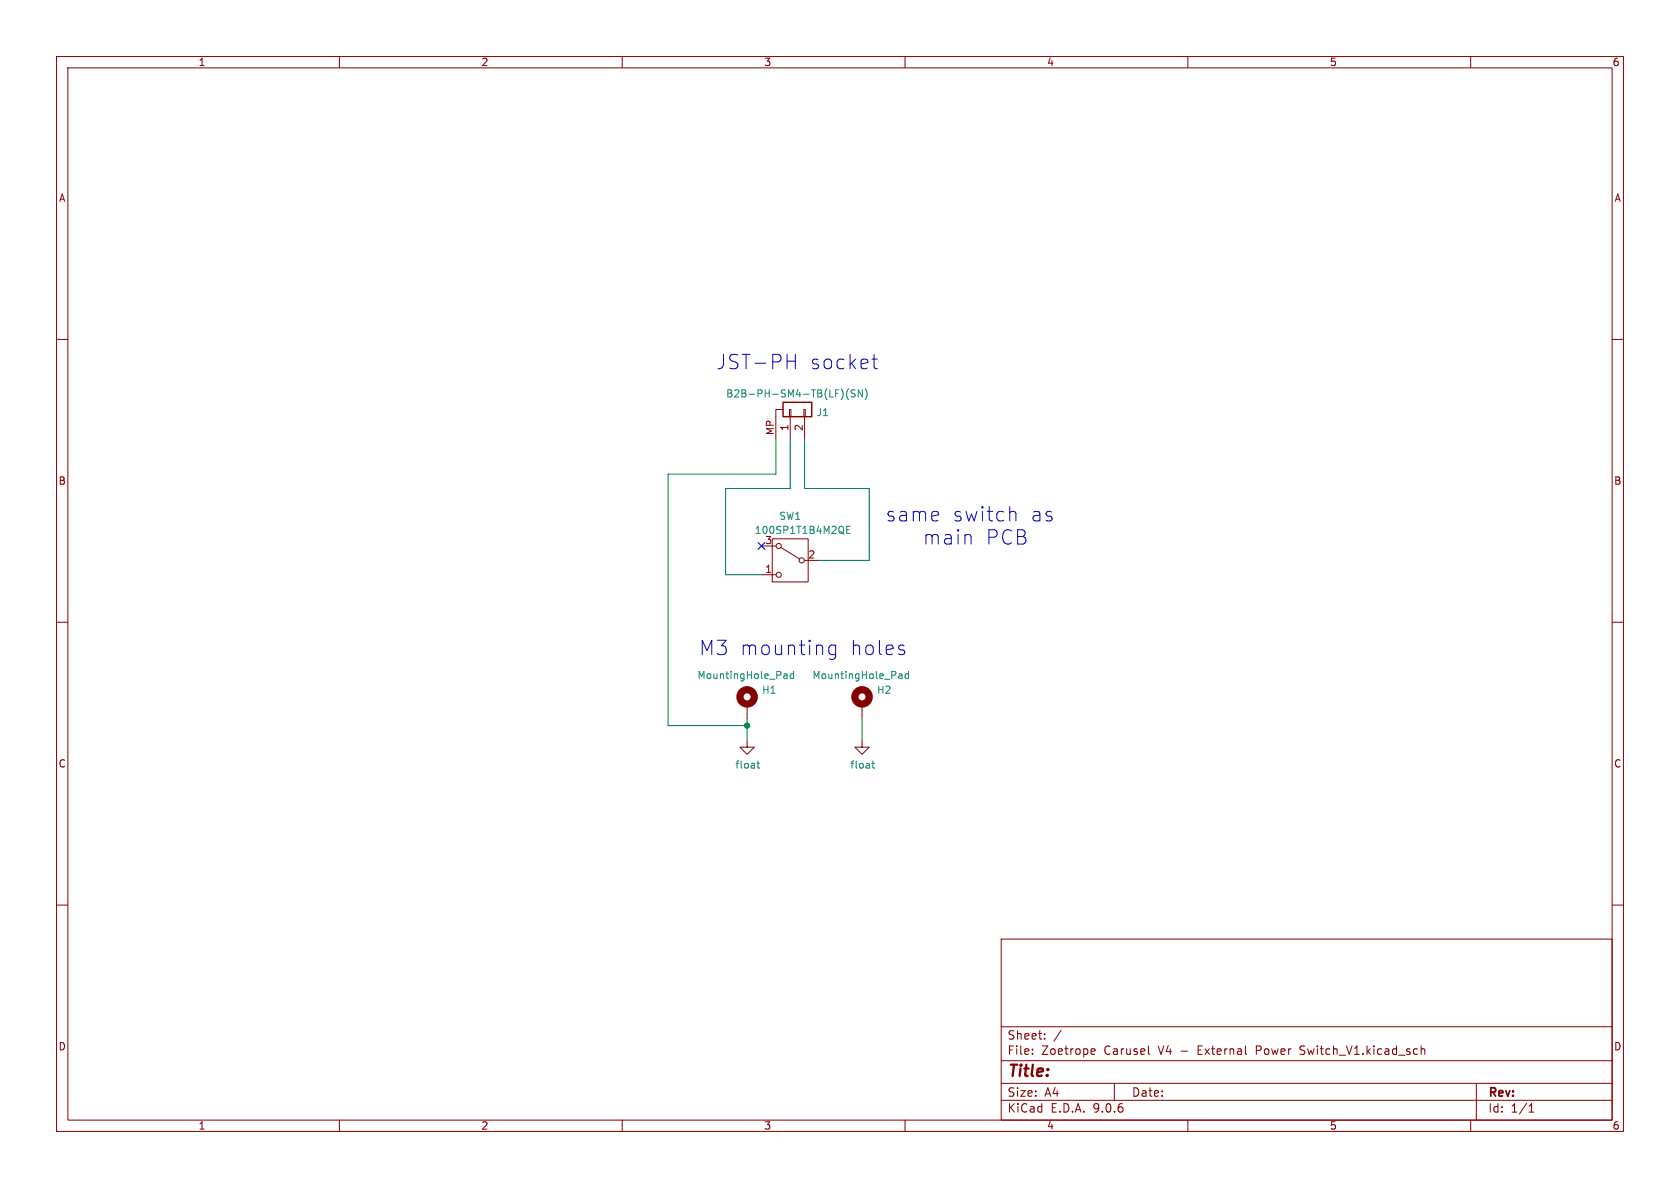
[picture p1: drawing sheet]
<svg xmlns="http://www.w3.org/2000/svg" width="297mm" height="210mm" viewBox="0 0 297 210" stroke-linecap="round" stroke-linejoin="round" font-family="sans-serif">
<g fill="none" stroke="#840000" stroke-width=".18">
<path d="M10 10h277v190h-277zM12 12h273v186h-273zM60 10v2M110 10v2M160 10v2M210 10v2M260 10v2M10 60h2M138.4 72.4h-1.2v5.1M139.6 72.4h.2v1.3h-.2zM139.7 73.7v3.8M142.1 72.4h.3v1.3h-.3z"/>
<path d="M142.2 73.7v3.8M285 60h2M134.6 96.5h2.6M136.5 95.3h6.4v7.6h-6.4zM138 96.8l3.4 2M142.2 99.1h2.6M10 110h2M134.6 101.6h2.6M285 110h2M132.1 130.8v1.3h1.2l-1.2 1.3-1.3-1.3h1.3M132.1 124.5v2.5M152.4 130.8v1.3h1.3l-1.3 1.3-1.3-1.3h1.3"/>
<path d="M152.4 124.5v2.5M10 160h2M177 166h108v32h-108zM285 160h2M60 198v2M110 198v2M160 198v2M177 194.5h108M177 191.5h108M177 187.5h108M177 181.5h108M182.5 186.3v.1"/>
<path d="M182.5 185.5v.1M184.7 183.6v.1M184.7 182.8v.1M187.6 182.1l-1.3 2M193 186.3h.5M193 185.5l.4-.1 .2 .4-.7 .1M197 191.5v3M203 186.2l.2 .2M210 198v2M229.8 186.3l.2 .1M230 185l-.2 .2 .2 .3M251.2 185.5l.3-.1 .3 .1 .1 .9"/>
<path d="M251.2 184.9v1.5M260 198v2M261 191.5v6.5M270.3 196.6h.9M270.3 195.5l.4-.4v1.5"/>
<circle cx="137.7" cy="96.5" r=".46"/>
<circle cx="141.7" cy="99.1" r=".46"/>
<circle cx="137.7" cy="101.6" r=".46"/>
</g>
<g fill="none" stroke="#008484" stroke-width=".18">
<path d="M150 68.7a1.46 1.46 0 0 0 0 2M151.2 69l-.5-.1-.2 .1v.4l.6 .2 .1 .3-.3 .3-.4-.1M152.5 68.9v1.3l-.8-1.3v1.3M152.9 68.7a1.46 1.46 0 0 1 0 2M149.7 93.6h.4M150.3 93h-.6v1.3h.6M138.7 119.1l.4 .1v.8M139.1 119.9l-.4 .1M139.1 119.4l-.4 .1M140.3 119.2l-.4-.1-.2 .3 .1 .5h.5M140.3 118.7v1.3M159 119.1l.4 .1 .1 .8"/>
<path d="M159.5 119.9l-.5 .1M159.5 119.4l-.5 .1M160.6 119.2l-.3-.1-.3 .3 .1 .5h.5M160.6 118.7v1.3M133.8 134.9h.5M134 134.5v1.1l.3 .2M154.1 134.9h.5M154.3 134.5v1.1l.3 .2"/>
</g>
<g fill="none" stroke="#840000" stroke-width="1.3">
<circle cx="132.1" cy="123.2" r="1.27"/>
<circle cx="152.4" cy="123.2" r="1.27"/>
</g>
<path d="M138.4 71.1h5.1v2.6h-5.1z" fill="none" stroke="#840000" stroke-width=".25"/>
<path d="M137.2 77.5v6.3h-19.1v44.5h14M139.7 77.5v8.9h-11.4v15.2h6.3M142.2 77.5v8.9h11.5v12.7h-8.9M132.1 127v3.8M152.4 127v3.8" fill="none" stroke="#008400" stroke-width=".18"/>
<path d="M134 95.9l1.2 1.2M135.2 95.9l-1.2 1.2" fill="none" stroke="#000084" stroke-width=".18"/>
<path d="M139.2 63.8h1.4M140.6 62.6v2.6M154.2 63.5h.9M154.5 62.6v2.2l.1 .3 .5 .1M178.9 90.4l.6 .1 .1 .3v1.3M147.7 114v2.1a.69 .69 0 0 1-1.1 .4M147.7 114.2l-.7-.2-.5 .5v.7l.3 .4 .2 .1 .7-.1M159.6 114.9l.3 .3-.1 .4-.2 .1M159.6 114l.2 .2" fill="none" stroke="#0000c2" stroke-width=".18"/>
<circle cx="132.1" cy="128.3" r=".46" fill="#008400" stroke="#008400" stroke-width=".18"/>
<g font-size="3.5" fill="#0000c2">
<text x="126.6" y="65.5">JST-PH</text>
<text x="143.1" y="65.5">socket</text>
<text x="156.5" y="92.4">same</text>
<text x="168.3" y="92.4">switch</text>
<text x="182.1" y="92.4">as</text>
<text x="163.1" y="96.5">main</text>
<text x="174.2" y="96.5">PCB</text>
<text x="123.6" y="116.1">M3 mounting</text>
<text x="150.2" y="116.1">holes</text>
</g>
<text font-size="2.8" fill="#840000" x="178" y="190.9">Title:</text>
<g font-size="2.1" fill="#840000">
<text x="178" y="184">Sheet:</text>
<text x="178" y="186.7">File:</text>
<text x="184.1" y="186.7">Zoetrope</text>
<text x="195.2" y="186.7">Carusel</text>
<text x="205" y="186.7">V4 -</text>
<text x="212.1" y="186.7">External</text>
<text x="222.6" y="186.7">Power</text>
<text x="230.5" y="186.7">Switch_V1.kicad_sch</text>
<text x="178" y="196.9">KiCad</text>
<text x="178" y="194.1">Size:</text>
<text x="184.7" y="194.1">A4</text>
<text x="185.7" y="196.9">E.D.A.</text>
<text x="193.3" y="196.9">9.0.6</text>
<text x="200" y="194.1">Date:</text>
<text x="263" y="194.3">Rev:</text>
<text x="263" y="196.9">Id:</text>
<text x="267.1" y="196.9">1/1</text>
</g>
<g font-size="1.8" fill="#840000">
<text x="35" y="11.9">1</text>
<text x="85" y="11.9">2</text>
<text x="135" y="11.9">3</text>
<text x="185" y="11.9">4</text>
<text x="235" y="11.9">5</text>
<text x="285" y="11.9">6</text>
<text x="10.3" y="35.9">A</text>
<text x="285.3" y="35.9">A</text>
<text x="136.9" y="77" transform="rotate(-90 136.9 77)">MP</text>
<text x="139.4" y="76.3" transform="rotate(-90 139.4 76.3)">1</text>
<text x="142" y="76.3" transform="rotate(-90 142 76.3)">2</text>
<text x="10.3" y="85.9">B</text>
<text x="285.3" y="85.9">B</text>
<text x="135.2" y="96.3">3</text>
<text x="135.2" y="101.3">1</text>
<text x="142.8" y="98.8">2</text>
<text x="10.3" y="135.9">C</text>
<text x="285.3" y="135.9">C</text>
<text x="10.3" y="185.9">D</text>
<text x="285.3" y="185.9">D</text>
<text x="35" y="199.9">1</text>
<text x="85" y="199.9">2</text>
<text x="135" y="199.9">3</text>
<text x="185" y="199.9">4</text>
<text x="235" y="199.9">5</text>
<text x="285" y="199.9">6</text>
</g>
<g font-size="1.8" fill="#008484">
<text x="128.3" y="70.5">B2B-PH-SM4-TB(LF)(SN)</text>
<text x="144.3" y="73.8">J1</text>
<text x="133.3" y="94.6">100SP1T1B4M2QE</text>
<text x="137.7" y="92.1">SW1</text>
<text x="123.2" y="120.2">MountingHole_Pad</text>
<text x="134.6" y="122.8">H1</text>
<text x="143.5" y="120.2">MountingHole_Pad</text>
<text x="154.9" y="122.8">H2</text>
<text x="129.9" y="136.1">float</text>
<text x="150.2" y="136.1">float</text>
</g>
</svg>
